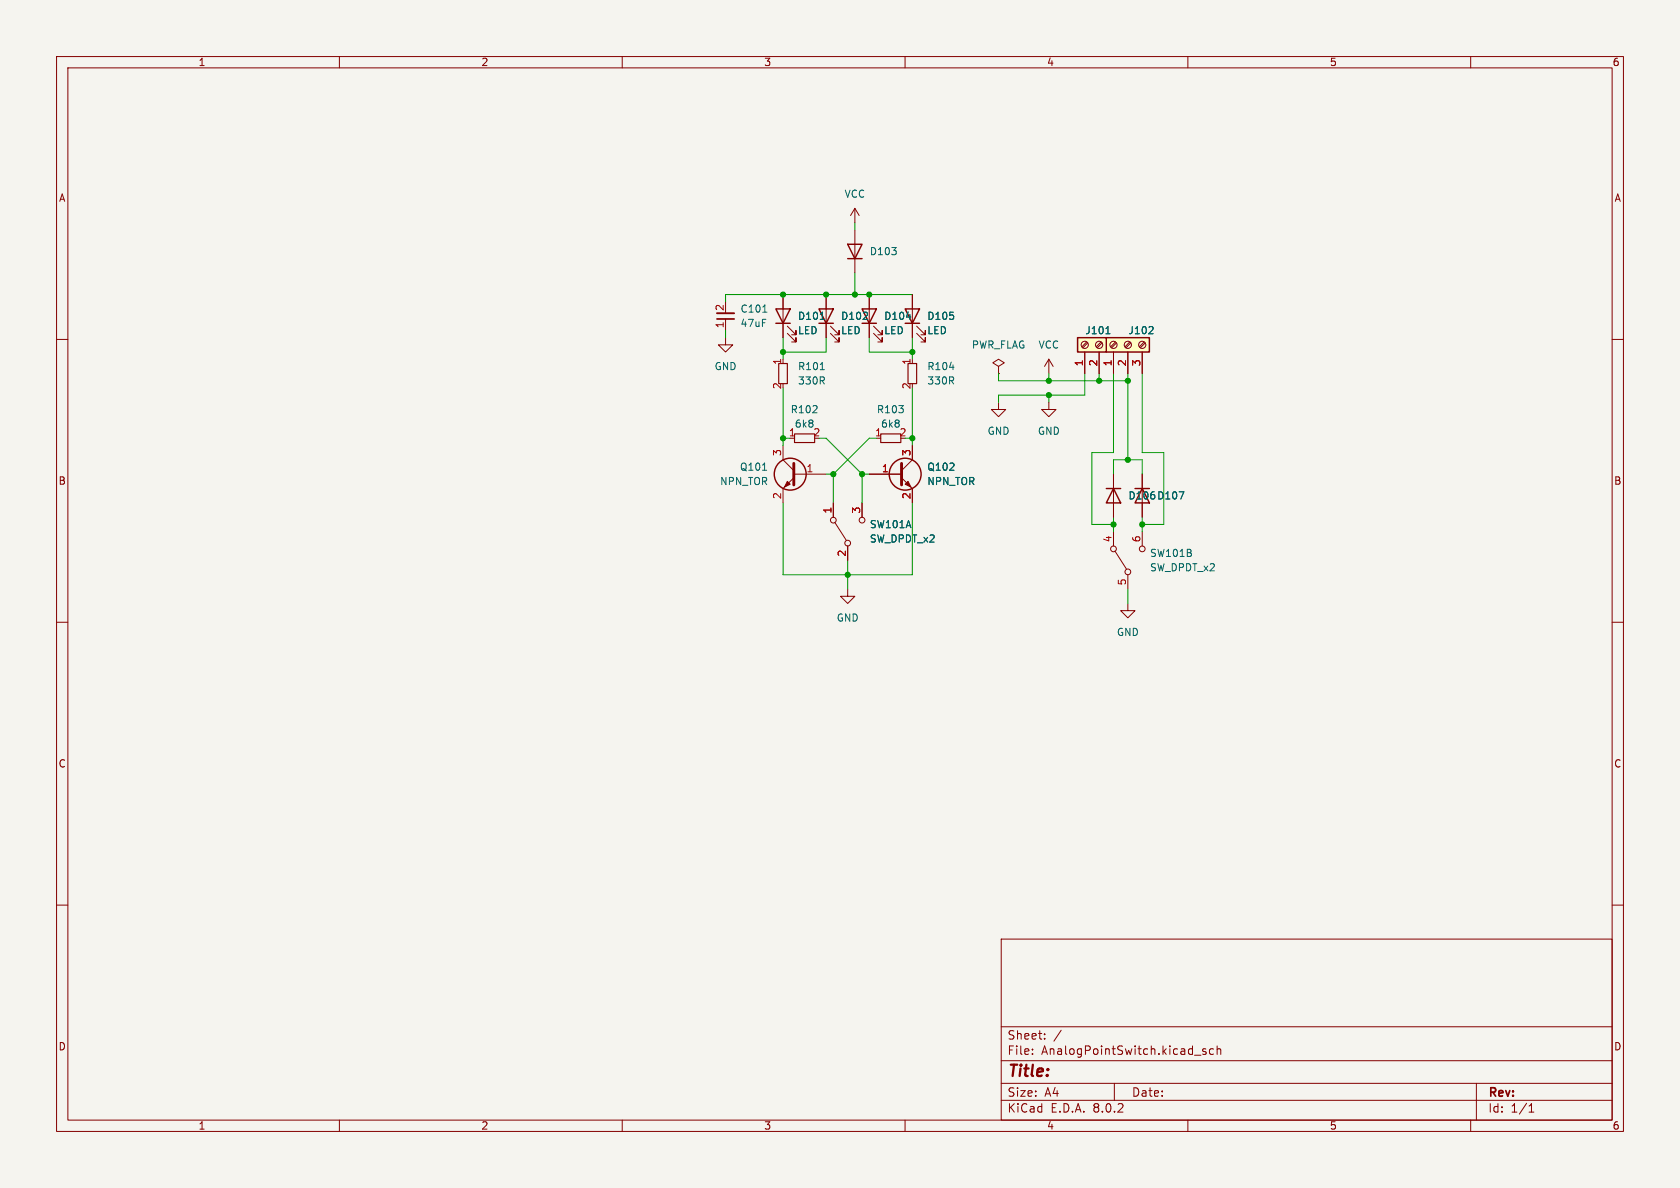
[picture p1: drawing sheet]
(kicad_sch
 (version 20231120)
 (generator "eeschema")
 (generator_version "8.0")
 (paper "A4")
 (lib_symbols
  (symbol "Connector:Screw_Terminal_01x02"
   (pin_names
    (offset 1.016) hide) (exclude_from_sim no) (in_bom yes) (on_board yes)
   (property "Reference" "J" (at 0 2.54 0) (effects (font (size 1.27 1.27))))
   (property "Value" "Screw_Terminal_01x02" (at 0 -5.08 0) (effects (font (size 1.27 1.27))))
   (property "Footprint" "" (at 0 0 0) (effects (font (size 1.27 1.27)) (hide yes)))
   (property "Datasheet" "~" (at 0 0 0) (effects (font (size 1.27 1.27)) (hide yes)))
   (property "Description" "Generic screw terminal, single row, 01x02, script generated (kicad-library-utils/schlib/autogen/connector/)" (at 0 0 0) (effects (font (size 1.27 1.27)) (hide yes)))
   (symbol "Screw_Terminal_01x02_1_1"
    (rectangle (start -1.27 1.27) (end 1.27 -3.81) (stroke (width 0.254) (type default)) (fill (type background)))
    (circle (center 0 -2.54) (radius 0.635) (stroke (width 0.1524) (type default)) (fill (type none)))
    (polyline (pts (xy -0.5334 -2.2098) (xy 0.3302 -3.048)) (stroke (width 0.1524) (type default)) (fill (type none)))
    (polyline (pts (xy -0.5334 0.3302) (xy 0.3302 -0.508)) (stroke (width 0.1524) (type default)) (fill (type none)))
    (polyline (pts (xy -0.3556 -2.032) (xy 0.508 -2.8702)) (stroke (width 0.1524) (type default)) (fill (type none)))
    (polyline (pts (xy -0.3556 0.508) (xy 0.508 -0.3302)) (stroke (width 0.1524) (type default)) (fill (type none)))
    (circle (center 0 0) (radius 0.635) (stroke (width 0.1524) (type default)) (fill (type none)))
    (pin passive line (at -5.08 0 0) (length 3.81) (name "Pin_1" (effects (font (size 1.27 1.27)))) (number "1" (effects (font (size 1.27 1.27)))))
    (pin passive line (at -5.08 -2.54 0) (length 3.81) (name "Pin_2" (effects (font (size 1.27 1.27)))) (number "2" (effects (font (size 1.27 1.27)))))))
  (symbol "Connector:Screw_Terminal_01x03"
   (pin_names
    (offset 1.016) hide) (exclude_from_sim no) (in_bom yes) (on_board yes)
   (property "Reference" "J" (at 0 5.08 0) (effects (font (size 1.27 1.27))))
   (property "Value" "Screw_Terminal_01x03" (at 0 -5.08 0) (effects (font (size 1.27 1.27))))
   (property "Footprint" "" (at 0 0 0) (effects (font (size 1.27 1.27)) (hide yes)))
   (property "Datasheet" "~" (at 0 0 0) (effects (font (size 1.27 1.27)) (hide yes)))
   (property "Description" "Generic screw terminal, single row, 01x03, script generated (kicad-library-utils/schlib/autogen/connector/)" (at 0 0 0) (effects (font (size 1.27 1.27)) (hide yes)))
   (symbol "Screw_Terminal_01x03_1_1"
    (rectangle (start -1.27 3.81) (end 1.27 -3.81) (stroke (width 0.254) (type default)) (fill (type background)))
    (circle (center 0 -2.54) (radius 0.635) (stroke (width 0.1524) (type default)) (fill (type none)))
    (polyline (pts (xy -0.5334 -2.2098) (xy 0.3302 -3.048)) (stroke (width 0.1524) (type default)) (fill (type none)))
    (polyline (pts (xy -0.5334 0.3302) (xy 0.3302 -0.508)) (stroke (width 0.1524) (type default)) (fill (type none)))
    (polyline (pts (xy -0.5334 2.8702) (xy 0.3302 2.032)) (stroke (width 0.1524) (type default)) (fill (type none)))
    (polyline (pts (xy -0.3556 -2.032) (xy 0.508 -2.8702)) (stroke (width 0.1524) (type default)) (fill (type none)))
    (polyline (pts (xy -0.3556 0.508) (xy 0.508 -0.3302)) (stroke (width 0.1524) (type default)) (fill (type none)))
    (polyline (pts (xy -0.3556 3.048) (xy 0.508 2.2098)) (stroke (width 0.1524) (type default)) (fill (type none)))
    (circle (center 0 0) (radius 0.635) (stroke (width 0.1524) (type default)) (fill (type none)))
    (circle (center 0 2.54) (radius 0.635) (stroke (width 0.1524) (type default)) (fill (type none)))
    (pin passive line (at -5.08 2.54 0) (length 3.81) (name "Pin_1" (effects (font (size 1.27 1.27)))) (number "1" (effects (font (size 1.27 1.27)))))
    (pin passive line (at -5.08 0 0) (length 3.81) (name "Pin_2" (effects (font (size 1.27 1.27)))) (number "2" (effects (font (size 1.27 1.27)))))
    (pin passive line (at -5.08 -2.54 0) (length 3.81) (name "Pin_3" (effects (font (size 1.27 1.27)))) (number "3" (effects (font (size 1.27 1.27)))))))
  (symbol "Device:LED"
   (pin_numbers hide)
   (pin_names
    (offset 1.016) hide) (exclude_from_sim no) (in_bom yes) (on_board yes)
   (property "Reference" "D" (at 0 2.54 0) (effects (font (size 1.27 1.27))))
   (property "Value" "LED" (at 0 -2.54 0) (effects (font (size 1.27 1.27))))
   (property "Footprint" "" (at 0 0 0) (effects (font (size 1.27 1.27)) (hide yes)))
   (property "Datasheet" "~" (at 0 0 0) (effects (font (size 1.27 1.27)) (hide yes)))
   (property "Description" "Light emitting diode" (at 0 0 0) (effects (font (size 1.27 1.27)) (hide yes)))
   (symbol "LED_0_1"
    (polyline (pts (xy -1.27 -1.27) (xy -1.27 1.27)) (stroke (width 0.254) (type default)) (fill (type none)))
    (polyline (pts (xy -1.27 0) (xy 1.27 0)) (stroke (width 0) (type default)) (fill (type none)))
    (polyline (pts (xy 1.27 -1.27) (xy 1.27 1.27) (xy -1.27 0) (xy 1.27 -1.27)) (stroke (width 0.254) (type default)) (fill (type none)))
    (polyline (pts (xy -3.048 -0.762) (xy -4.572 -2.286) (xy -3.81 -2.286) (xy -4.572 -2.286) (xy -4.572 -1.524)) (stroke (width 0) (type default)) (fill (type none)))
    (polyline (pts (xy -1.778 -0.762) (xy -3.302 -2.286) (xy -2.54 -2.286) (xy -3.302 -2.286) (xy -3.302 -1.524)) (stroke (width 0) (type default)) (fill (type none))))
   (symbol "LED_1_1"
    (pin passive line (at -3.81 0 0) (length 2.54) (name "K" (effects (font (size 1.27 1.27)))) (number "1" (effects (font (size 1.27 1.27)))))
    (pin passive line (at 3.81 0 180) (length 2.54) (name "A" (effects (font (size 1.27 1.27)))) (number "2" (effects (font (size 1.27 1.27)))))))
  (symbol "Switch:SW_DPDT_x2"
   (pin_names
    (offset 0) hide) (exclude_from_sim no) (in_bom yes) (on_board yes)
   (property "Reference" "SW" (at 0 4.318 0) (effects (font (size 1.27 1.27))))
   (property "Value" "SW_DPDT_x2" (at 0 -5.08 0) (effects (font (size 1.27 1.27))))
   (property "Footprint" "" (at 0 0 0) (effects (font (size 1.27 1.27)) (hide yes)))
   (property "Datasheet" "~" (at 0 0 0) (effects (font (size 1.27 1.27)) (hide yes)))
   (property "Description" "Switch, dual pole double throw, separate symbols" (at 0 0 0) (effects (font (size 1.27 1.27)) (hide yes)))
   (symbol "SW_DPDT_x2_0_0"
    (circle (center -2.032 0) (radius 0.508) (stroke (width 0) (type default)) (fill (type none)))
    (circle (center 2.032 -2.54) (radius 0.508) (stroke (width 0) (type default)) (fill (type none))))
   (symbol "SW_DPDT_x2_0_1"
    (polyline (pts (xy -1.524 0.254) (xy 1.651 2.286)) (stroke (width 0) (type default)) (fill (type none)))
    (circle (center 2.032 2.54) (radius 0.508) (stroke (width 0) (type default)) (fill (type none))))
   (symbol "SW_DPDT_x2_1_1"
    (pin passive line (at 5.08 2.54 180) (length 2.54) (name "A" (effects (font (size 1.27 1.27)))) (number "1" (effects (font (size 1.27 1.27)))))
    (pin passive line (at -5.08 0 0) (length 2.54) (name "B" (effects (font (size 1.27 1.27)))) (number "2" (effects (font (size 1.27 1.27)))))
    (pin passive line (at 5.08 -2.54 180) (length 2.54) (name "C" (effects (font (size 1.27 1.27)))) (number "3" (effects (font (size 1.27 1.27))))))
   (symbol "SW_DPDT_x2_2_1"
    (pin passive line (at 5.08 2.54 180) (length 2.54) (name "A" (effects (font (size 1.27 1.27)))) (number "4" (effects (font (size 1.27 1.27)))))
    (pin passive line (at -5.08 0 0) (length 2.54) (name "B" (effects (font (size 1.27 1.27)))) (number "5" (effects (font (size 1.27 1.27)))))
    (pin passive line (at 5.08 -2.54 180) (length 2.54) (name "C" (effects (font (size 1.27 1.27)))) (number "6" (effects (font (size 1.27 1.27)))))))
  (symbol "capacitor_miscellaneous:C_1206_47uF" (exclude_from_sim no) (in_bom yes) (on_board yes)
   (property "Reference" "C" (at 1.27 2.54 0) (effects (font (size 1.27 1.27))))
   (property "Value" "47uF" (at 3.81 -2.54 0) (effects (font (size 1.27 1.27))))
   (property "Footprint" "Capacitor_SMD:C_1206_3216Metric" (at 0 0 0) (effects (font (size 1.27 1.27)) (hide yes)))
   (property "Datasheet" "" (at 0 0 0) (effects (font (size 1.27 1.27)) (hide yes)))
   (property "Description" "" (at 0 0 0) (effects (font (size 1.27 1.27)) (hide yes)))
   (property "JLCPCB Part#" "C96123" (at 0 0 0) (effects (font (size 1.27 1.27)) (hide yes)))
   (symbol "C_1206_47uF_0_1"
    (polyline (pts (xy -1.524 -0.508) (xy 1.524 -0.508)) (stroke (width 0.3302) (type default)) (fill (type none)))
    (polyline (pts (xy -1.524 0.508) (xy 1.524 0.508)) (stroke (width 0.3048) (type default)) (fill (type none))))
   (symbol "C_1206_47uF_1_1"
    (pin passive line (at 0 2.54 270) (length 2.032) (name "~" (effects (font (size 1.27 1.27)))) (number "1" (effects (font (size 1.27 1.27)))))
    (pin passive line (at 0 -2.54 90) (length 2.032) (name "~" (effects (font (size 1.27 1.27)))) (number "2" (effects (font (size 1.27 1.27)))))))
  (symbol "custom_kicad_lib_sk:1N4148WS"
   (pin_numbers hide)
   (pin_names hide) (exclude_from_sim no) (in_bom yes) (on_board yes)
   (property "Reference" "D" (at 0 2.54 0) (effects (font (size 1.27 1.27))))
   (property "Value" "1N4148WS" (at 0 -2.54 0) (effects (font (size 1.27 1.27))))
   (property "Footprint" "Diode_SMD:D_SOD-323" (at 0 -4.445 0) (effects (font (size 1.27 1.27)) (hide yes)))
   (property "Datasheet" "https://www.vishay.com/docs/85751/1n4148ws.pdf" (at 0 0 0) (effects (font (size 1.27 1.27)) (hide yes)))
   (property "Description" "75V 0.15A Fast switching Diode, SOD-323" (at 0 0 0) (effects (font (size 1.27 1.27)) (hide yes)))
   (property "Sim.Device" "D" (at 0 0 0) (effects (font (size 1.27 1.27)) (hide yes)))
   (property "Sim.Pins" "1=K 2=A" (at 0 0 0) (effects (font (size 1.27 1.27)) (hide yes)))
   (property "JLCPCB Part#" "C2128" (at 0 0 0) (effects (font (size 1.27 1.27)) (hide yes)))
   (symbol "1N4148WS_0_1"
    (polyline (pts (xy -1.27 1.27) (xy -1.27 -1.27)) (stroke (width 0.254) (type default)) (fill (type none)))
    (polyline (pts (xy 1.27 0) (xy -1.27 0)) (stroke (width 0) (type default)) (fill (type none)))
    (polyline (pts (xy 1.27 1.27) (xy 1.27 -1.27) (xy -1.27 0) (xy 1.27 1.27)) (stroke (width 0.254) (type default)) (fill (type none))))
   (symbol "1N4148WS_1_1"
    (pin passive line (at -3.81 0 0) (length 2.54) (name "K" (effects (font (size 1.27 1.27)))) (number "1" (effects (font (size 1.27 1.27)))))
    (pin passive line (at 3.81 0 180) (length 2.54) (name "A" (effects (font (size 1.27 1.27)))) (number "2" (effects (font (size 1.27 1.27)))))))
  (symbol "custom_kicad_lib_sk:NPN_TOR"
   (pin_names
    (offset 0) hide) (exclude_from_sim no) (in_bom yes) (on_board yes)
   (property "Reference" "Q" (at 5.08 1.905 0) (effects (font (size 1.27 1.27)) (justify left)))
   (property "Value" "NPN_TOR" (at 5.08 0 0) (effects (font (size 1.27 1.27)) (justify left)))
   (property "Footprint" "Package_TO_SOT_SMD:SOT-23" (at 5.08 -1.905 0) (effects (font (size 1.27 1.27)
    (italic yes)) (justify left) (hide yes)))
   (property "Datasheet" "" (at 0 0 0) (effects (font (size 1.27 1.27)) (justify left) (hide yes)))
   (property "Description" "0.6A Ic, 160V Vce, NPN Transistor, SOT-23" (at 0 0 0) (effects (font (size 1.27 1.27)) (hide yes)))
   (property "JLCPCB Part#" "C2145" (at 0 0 0) (effects (font (size 1.27 1.27)) (hide yes)))
   (symbol "NPN_TOR_0_1"
    (polyline (pts (xy 0.635 0.635) (xy 2.54 2.54)) (stroke (width 0) (type default)) (fill (type none)))
    (polyline (pts (xy 0.635 -0.635) (xy 2.54 -2.54) (xy 2.54 -2.54)) (stroke (width 0) (type default)) (fill (type none)))
    (polyline (pts (xy 0.635 1.905) (xy 0.635 -1.905) (xy 0.635 -1.905)) (stroke (width 0.508) (type default)) (fill (type none)))
    (polyline (pts (xy 1.27 -1.778) (xy 1.778 -1.27) (xy 2.286 -2.286) (xy 1.27 -1.778) (xy 1.27 -1.778)) (stroke (width 0) (type default)) (fill (type outline)))
    (circle (center 1.27 0) (radius 2.8194) (stroke (width 0.254) (type default)) (fill (type none))))
   (symbol "NPN_TOR_1_1"
    (pin input line (at -5.08 0 0) (length 5.715) (name "B" (effects (font (size 1.27 1.27)))) (number "1" (effects (font (size 1.27 1.27)))))
    (pin passive line (at 2.54 -5.08 90) (length 2.54) (name "E" (effects (font (size 1.27 1.27)))) (number "2" (effects (font (size 1.27 1.27)))))
    (pin passive line (at 2.54 5.08 270) (length 2.54) (name "C" (effects (font (size 1.27 1.27)))) (number "3" (effects (font (size 1.27 1.27)))))))
  (symbol "power:GND"
   (power)
   (pin_names
    (offset 0)) (exclude_from_sim no) (in_bom yes) (on_board yes)
   (property "Reference" "#PWR" (at 0 -6.35 0) (effects (font (size 1.27 1.27)) (hide yes)))
   (property "Value" "GND" (at 0 -3.81 0) (effects (font (size 1.27 1.27))))
   (property "Footprint" "" (at 0 0 0) (effects (font (size 1.27 1.27)) (hide yes)))
   (property "Datasheet" "" (at 0 0 0) (effects (font (size 1.27 1.27)) (hide yes)))
   (property "Description" "Power symbol creates a global label with name \"GND\" , ground" (at 0 0 0) (effects (font (size 1.27 1.27)) (hide yes)))
   (symbol "GND_0_1"
    (polyline (pts (xy 0 0) (xy 0 -1.27) (xy 1.27 -1.27) (xy 0 -2.54) (xy -1.27 -1.27) (xy 0 -1.27)) (stroke (width 0) (type default)) (fill (type none))))
   (symbol "GND_1_1"
    (pin power_in line (at 0 0 270) (length 0) hide (name "GND" (effects (font (size 1.27 1.27)))) (number "1" (effects (font (size 1.27 1.27)))))))
  (symbol "power:PWR_FLAG"
   (power)
   (pin_numbers hide)
   (pin_names
    (offset 0) hide) (exclude_from_sim no) (in_bom yes) (on_board yes)
   (property "Reference" "#FLG" (at 0 1.905 0) (effects (font (size 1.27 1.27)) (hide yes)))
   (property "Value" "PWR_FLAG" (at 0 3.81 0) (effects (font (size 1.27 1.27))))
   (property "Footprint" "" (at 0 0 0) (effects (font (size 1.27 1.27)) (hide yes)))
   (property "Datasheet" "~" (at 0 0 0) (effects (font (size 1.27 1.27)) (hide yes)))
   (property "Description" "Special symbol for telling ERC where power comes from" (at 0 0 0) (effects (font (size 1.27 1.27)) (hide yes)))
   (symbol "PWR_FLAG_0_0"
    (pin power_out line (at 0 0 90) (length 0) (name "pwr" (effects (font (size 1.27 1.27)))) (number "1" (effects (font (size 1.27 1.27))))))
   (symbol "PWR_FLAG_0_1"
    (polyline (pts (xy 0 0) (xy 0 1.27) (xy -1.016 1.905) (xy 0 2.54) (xy 1.016 1.905) (xy 0 1.27)) (stroke (width 0) (type default)) (fill (type none)))))
  (symbol "power:VCC"
   (power)
   (pin_names
    (offset 0)) (exclude_from_sim no) (in_bom yes) (on_board yes)
   (property "Reference" "#PWR" (at 0 -3.81 0) (effects (font (size 1.27 1.27)) (hide yes)))
   (property "Value" "VCC" (at 0 3.81 0) (effects (font (size 1.27 1.27))))
   (property "Footprint" "" (at 0 0 0) (effects (font (size 1.27 1.27)) (hide yes)))
   (property "Datasheet" "" (at 0 0 0) (effects (font (size 1.27 1.27)) (hide yes)))
   (property "Description" "Power symbol creates a global label with name \"VCC\"" (at 0 0 0) (effects (font (size 1.27 1.27)) (hide yes)))
   (symbol "VCC_0_1"
    (polyline (pts (xy -0.762 1.27) (xy 0 2.54)) (stroke (width 0) (type default)) (fill (type none)))
    (polyline (pts (xy 0 0) (xy 0 2.54)) (stroke (width 0) (type default)) (fill (type none)))
    (polyline (pts (xy 0 2.54) (xy 0.762 1.27)) (stroke (width 0) (type default)) (fill (type none))))
   (symbol "VCC_1_1"
    (pin power_in line (at 0 0 90) (length 0) hide (name "VCC" (effects (font (size 1.27 1.27)))) (number "1" (effects (font (size 1.27 1.27)))))))
  (symbol "resistors_0603:R_330R_0603" (exclude_from_sim no) (in_bom yes) (on_board yes)
   (property "Reference" "R" (at 1.27 2.54 0) (effects (font (size 1.27 1.27))))
   (property "Value" "330R" (at 2.54 -2.54 0) (effects (font (size 1.27 1.27))))
   (property "Footprint" "custom_kicad_lib_sk:R_0603_smalltext" (at 2.54 2.54 0) (effects (font (size 1.27 1.27)) (hide yes)))
   (property "Datasheet" "" (at -2.54 0 0) (effects (font (size 1.27 1.27)) (hide yes)))
   (property "Description" "" (at 0 0 0) (effects (font (size 1.27 1.27)) (hide yes)))
   (property "JLCPCB Part#" "C23138" (at 0 0 0) (effects (font (size 1.27 1.27)) (hide yes)))
   (symbol "R_330R_0603_0_1"
    (rectangle (start -0.762 1.778) (end 0.762 -1.778) (stroke (width 0.2032) (type default)) (fill (type none))))
   (symbol "R_330R_0603_1_1"
    (pin passive line (at 0 2.54 270) (length 0.762) (name "~" (effects (font (size 1.27 1.27)))) (number "1" (effects (font (size 1.27 1.27)))))
    (pin passive line (at 0 -2.54 90) (length 0.762) (name "~" (effects (font (size 1.27 1.27)))) (number "2" (effects (font (size 1.27 1.27)))))))
  (symbol "resistors_0603:R_6k8_0603" (exclude_from_sim no) (in_bom yes) (on_board yes)
   (property "Reference" "R" (at 1.27 2.54 0) (effects (font (size 1.27 1.27))))
   (property "Value" "6k8" (at 2.54 -2.54 0) (effects (font (size 1.27 1.27))))
   (property "Footprint" "custom_kicad_lib_sk:R_0603_smalltext" (at 2.54 2.54 0) (effects (font (size 1.27 1.27)) (hide yes)))
   (property "Datasheet" "" (at -2.54 0 0) (effects (font (size 1.27 1.27)) (hide yes)))
   (property "Description" "" (at 0 0 0) (effects (font (size 1.27 1.27)) (hide yes)))
   (property "JLCPCB Part#" "C23212" (at 0 0 0) (effects (font (size 1.27 1.27)) (hide yes)))
   (symbol "R_6k8_0603_0_1"
    (rectangle (start -0.762 1.778) (end 0.762 -1.778) (stroke (width 0.2032) (type default)) (fill (type none))))
   (symbol "R_6k8_0603_1_1"
    (pin passive line (at 0 2.54 270) (length 0.762) (name "~" (effects (font (size 1.27 1.27)))) (number "1" (effects (font (size 1.27 1.27)))))
    (pin passive line (at 0 -2.54 90) (length 0.762) (name "~" (effects (font (size 1.27 1.27)))) (number "2" (effects (font (size 1.27 1.27))))))))
 (junction
  (at 161.29 77.47)
  (diameter 0)
  (color 0 0 0 0))
 (junction
  (at 153.67 52.07)
  (diameter 0)
  (color 0 0 0 0))
 (junction
  (at 152.4 83.82)
  (diameter 0)
  (color 0 0 0 0))
 (junction
  (at 138.43 62.23)
  (diameter 0)
  (color 0 0 0 0))
 (junction
  (at 196.85 92.71)
  (diameter 0)
  (color 0 0 0 0))
 (junction
  (at 138.43 52.07)
  (diameter 0)
  (color 0 0 0 0))
 (junction
  (at 201.93 92.71)
  (diameter 0)
  (color 0 0 0 0))
 (junction
  (at 199.39 81.28)
  (diameter 0)
  (color 0 0 0 0))
 (junction
  (at 151.13 52.07)
  (diameter 0)
  (color 0 0 0 0))
 (junction
  (at 185.42 67.31)
  (diameter 0)
  (color 0 0 0 0))
 (junction
  (at 185.42 69.85)
  (diameter 0)
  (color 0 0 0 0))
 (junction
  (at 161.29 62.23)
  (diameter 0)
  (color 0 0 0 0))
 (junction
  (at 146.05 52.07)
  (diameter 0)
  (color 0 0 0 0))
 (junction
  (at 138.43 77.47)
  (diameter 0)
  (color 0 0 0 0))
 (junction
  (at 149.86 101.6)
  (diameter 0)
  (color 0 0 0 0))
 (junction
  (at 199.39 67.31)
  (diameter 0)
  (color 0 0 0 0))
 (junction
  (at 194.31 67.31)
  (diameter 0)
  (color 0 0 0 0))
 (junction
  (at 147.32 83.82)
  (diameter 0)
  (color 0 0 0 0))
 (wire
  (pts (xy 193.04 80.01) (xy 193.04 92.71))
  (stroke (width 0) (type default)))
 (wire
  (pts (xy 205.74 80.01) (xy 201.93 80.01))
  (stroke (width 0) (type default)))
 (wire
  (pts (xy 161.29 62.23) (xy 153.67 62.23))
  (stroke (width 0) (type default)))
 (wire
  (pts (xy 185.42 67.31) (xy 194.31 67.31))
  (stroke (width 0) (type default)))
 (wire
  (pts (xy 196.85 91.44) (xy 196.85 92.71))
  (stroke (width 0) (type default)))
 (wire
  (pts (xy 193.04 92.71) (xy 196.85 92.71))
  (stroke (width 0) (type default)))
 (wire
  (pts (xy 153.67 83.82) (xy 152.4 83.82))
  (stroke (width 0) (type default)))
 (wire
  (pts (xy 153.67 62.23) (xy 153.67 59.69))
  (stroke (width 0) (type default)))
 (wire
  (pts (xy 196.85 81.28) (xy 199.39 81.28))
  (stroke (width 0) (type default)))
 (wire
  (pts (xy 147.32 83.82) (xy 147.32 88.9))
  (stroke (width 0) (type default)))
 (wire
  (pts (xy 149.86 101.6) (xy 138.43 101.6))
  (stroke (width 0) (type default)))
 (wire
  (pts (xy 201.93 91.44) (xy 201.93 92.71))
  (stroke (width 0) (type default)))
 (wire
  (pts (xy 185.42 69.85) (xy 191.77 69.85))
  (stroke (width 0) (type default)))
 (wire
  (pts (xy 161.29 88.9) (xy 161.29 101.6))
  (stroke (width 0) (type default)))
 (wire
  (pts (xy 201.93 81.28) (xy 201.93 83.82))
  (stroke (width 0) (type default)))
 (wire
  (pts (xy 152.4 88.9) (xy 152.4 83.82))
  (stroke (width 0) (type default)))
 (wire
  (pts (xy 153.67 52.07) (xy 161.29 52.07))
  (stroke (width 0) (type default)))
 (wire
  (pts (xy 138.43 62.23) (xy 138.43 63.5))
  (stroke (width 0) (type default)))
 (wire
  (pts (xy 196.85 80.01) (xy 193.04 80.01))
  (stroke (width 0) (type default)))
 (wire
  (pts (xy 194.31 66.04) (xy 194.31 67.31))
  (stroke (width 0) (type default)))
 (wire
  (pts (xy 201.93 80.01) (xy 201.93 66.04))
  (stroke (width 0) (type default)))
 (wire
  (pts (xy 146.05 62.23) (xy 146.05 59.69))
  (stroke (width 0) (type default)))
 (wire
  (pts (xy 191.77 66.04) (xy 191.77 69.85))
  (stroke (width 0) (type default)))
 (wire
  (pts (xy 176.53 67.31) (xy 185.42 67.31))
  (stroke (width 0) (type default)))
 (wire
  (pts (xy 176.53 69.85) (xy 185.42 69.85))
  (stroke (width 0) (type default)))
 (wire
  (pts (xy 151.13 52.07) (xy 153.67 52.07))
  (stroke (width 0) (type default)))
 (wire
  (pts (xy 139.7 77.47) (xy 138.43 77.47))
  (stroke (width 0) (type default)))
 (wire
  (pts (xy 201.93 92.71) (xy 201.93 93.98))
  (stroke (width 0) (type default)))
 (wire
  (pts (xy 144.78 77.47) (xy 146.05 77.47))
  (stroke (width 0) (type default)))
 (wire
  (pts (xy 128.27 52.07) (xy 128.27 53.34))
  (stroke (width 0) (type default)))
 (wire
  (pts (xy 205.74 92.71) (xy 205.74 80.01))
  (stroke (width 0) (type default)))
 (wire
  (pts (xy 194.31 67.31) (xy 199.39 67.31))
  (stroke (width 0) (type default)))
 (wire
  (pts (xy 128.27 58.42) (xy 128.27 59.69))
  (stroke (width 0) (type default)))
 (wire
  (pts (xy 161.29 77.47) (xy 161.29 78.74))
  (stroke (width 0) (type default)))
 (wire
  (pts (xy 176.53 69.85) (xy 176.53 71.12))
  (stroke (width 0) (type default)))
 (wire
  (pts (xy 161.29 101.6) (xy 149.86 101.6))
  (stroke (width 0) (type default)))
 (wire
  (pts (xy 199.39 81.28) (xy 201.93 81.28))
  (stroke (width 0) (type default)))
 (wire
  (pts (xy 161.29 62.23) (xy 161.29 63.5))
  (stroke (width 0) (type default)))
 (wire
  (pts (xy 161.29 59.69) (xy 161.29 62.23))
  (stroke (width 0) (type default)))
 (wire
  (pts (xy 146.05 52.07) (xy 151.13 52.07))
  (stroke (width 0) (type default)))
 (wire
  (pts (xy 196.85 83.82) (xy 196.85 81.28))
  (stroke (width 0) (type default)))
 (wire
  (pts (xy 176.53 67.31) (xy 176.53 66.04))
  (stroke (width 0) (type default)))
 (wire
  (pts (xy 147.32 83.82) (xy 146.05 83.82))
  (stroke (width 0) (type default)))
 (wire
  (pts (xy 151.13 39.37) (xy 151.13 40.64))
  (stroke (width 0) (type default)))
 (wire
  (pts (xy 199.39 104.14) (xy 199.39 106.68))
  (stroke (width 0) (type default)))
 (wire
  (pts (xy 199.39 67.31) (xy 199.39 81.28))
  (stroke (width 0) (type default)))
 (wire
  (pts (xy 128.27 52.07) (xy 138.43 52.07))
  (stroke (width 0) (type default)))
 (wire
  (pts (xy 146.05 77.47) (xy 152.4 83.82))
  (stroke (width 0) (type default)))
 (wire
  (pts (xy 153.67 77.47) (xy 147.32 83.82))
  (stroke (width 0) (type default)))
 (wire
  (pts (xy 151.13 48.26) (xy 151.13 52.07))
  (stroke (width 0) (type default)))
 (wire
  (pts (xy 138.43 68.58) (xy 138.43 77.47))
  (stroke (width 0) (type default)))
 (wire
  (pts (xy 138.43 62.23) (xy 146.05 62.23))
  (stroke (width 0) (type default)))
 (wire
  (pts (xy 138.43 77.47) (xy 138.43 78.74))
  (stroke (width 0) (type default)))
 (wire
  (pts (xy 160.02 77.47) (xy 161.29 77.47))
  (stroke (width 0) (type default)))
 (wire
  (pts (xy 185.42 71.12) (xy 185.42 69.85))
  (stroke (width 0) (type default)))
 (wire
  (pts (xy 161.29 68.58) (xy 161.29 77.47))
  (stroke (width 0) (type default)))
 (wire
  (pts (xy 201.93 92.71) (xy 205.74 92.71))
  (stroke (width 0) (type default)))
 (wire
  (pts (xy 138.43 101.6) (xy 138.43 88.9))
  (stroke (width 0) (type default)))
 (wire
  (pts (xy 138.43 59.69) (xy 138.43 62.23))
  (stroke (width 0) (type default)))
 (wire
  (pts (xy 196.85 92.71) (xy 196.85 93.98))
  (stroke (width 0) (type default)))
 (wire
  (pts (xy 149.86 101.6) (xy 149.86 104.14))
  (stroke (width 0) (type default)))
 (wire
  (pts (xy 199.39 66.04) (xy 199.39 67.31))
  (stroke (width 0) (type default)))
 (wire
  (pts (xy 149.86 101.6) (xy 149.86 99.06))
  (stroke (width 0) (type default)))
 (wire
  (pts (xy 196.85 66.04) (xy 196.85 80.01))
  (stroke (width 0) (type default)))
 (wire
  (pts (xy 138.43 52.07) (xy 146.05 52.07))
  (stroke (width 0) (type default)))
 (wire
  (pts (xy 154.94 77.47) (xy 153.67 77.47))
  (stroke (width 0) (type default)))
 (wire
  (pts (xy 185.42 67.31) (xy 185.42 66.04))
  (stroke (width 0) (type default)))
 (symbol
  (lib_id "custom_kicad_lib_sk:1N4148WS")
  (at 151.13 44.45 90)
  (unit 1)
  (exclude_from_sim no)
  (in_bom yes)
  (on_board yes)
  (dnp no)
  (fields_autoplaced yes)
  (property "Reference" "D103" (at 153.67 44.45 90) (effects (font (size 1.27 1.27)) (justify right)))
  (property "Value" "1N4148WS" (at 148.59 43.18 90) (effects (font (size 1.27 1.27)) (justify left) (hide yes)))
  (property "Footprint" "Diode_SMD:D_SOD-323" (at 155.575 44.45 0) (effects (font (size 1.27 1.27)) (hide yes)))
  (property "Datasheet" "https://www.vishay.com/docs/85751/1n4148ws.pdf" (at 151.13 44.45 0) (effects (font (size 1.27 1.27)) (hide yes)))
  (property "Description" "" (at 151.13 44.45 0) (effects (font (size 1.27 1.27)) (hide yes)))
  (property "Sim.Device" "D" (at 151.13 44.45 0) (effects (font (size 1.27 1.27)) (hide yes)))
  (property "Sim.Pins" "1=K 2=A" (at 151.13 44.45 0) (effects (font (size 1.27 1.27)) (hide yes)))
  (property "JLCPCB Part#" "C2128" (at 151.13 44.45 0) (effects (font (size 1.27 1.27)) (hide yes)))
  (pin "1")
  (pin "2"))
 (symbol
  (lib_id "custom_kicad_lib_sk:NPN_TOR")
  (at 140.97 83.82 0)
  (mirror y)
  (unit 1)
  (exclude_from_sim no)
  (in_bom yes)
  (on_board yes)
  (dnp no)
  (property "Reference" "Q101" (at 135.89 82.55 0) (effects (font (size 1.27 1.27)) (justify left)))
  (property "Value" "NPN_TOR" (at 135.89 85.09 0) (effects (font (size 1.27 1.27)) (justify left)))
  (property "Footprint" "Package_TO_SOT_SMD:SOT-23" (at 135.89 85.725 0) (effects (font (size 1.27 1.27)
    (italic yes)) (justify left) (hide yes)))
  (property "Datasheet" "" (at 140.97 83.82 0) (effects (font (size 1.27 1.27)) (justify left) (hide yes)))
  (property "Description" "" (at 140.97 83.82 0) (effects (font (size 1.27 1.27)) (hide yes)))
  (property "JLCPCB Part#" "C2145" (at 140.97 83.82 0) (effects (font (size 1.27 1.27)) (hide yes)))
  (pin "1")
  (pin "2")
  (pin "3"))
 (symbol
  (lib_id "resistors_0603:R_6k8_0603")
  (at 157.48 77.47 90)
  (unit 1)
  (exclude_from_sim no)
  (in_bom yes)
  (on_board yes)
  (dnp no)
  (fields_autoplaced yes)
  (property "Reference" "R103" (at 157.48 72.39 90) (effects (font (size 1.27 1.27))))
  (property "Value" "6k8" (at 157.48 74.93 90) (effects (font (size 1.27 1.27))))
  (property "Footprint" "custom_kicad_lib_sk:R_0603_smalltext" (at 154.94 74.93 0) (effects (font (size 1.27 1.27)) (hide yes)))
  (property "Datasheet" "" (at 157.48 80.01 0) (effects (font (size 1.27 1.27)) (hide yes)))
  (property "Description" "" (at 157.48 77.47 0) (effects (font (size 1.27 1.27)) (hide yes)))
  (property "JLCPCB Part#" "C23212" (at 157.48 77.47 0) (effects (font (size 1.27 1.27)) (hide yes)))
  (pin "1")
  (pin "2"))
 (symbol
  (lib_id "capacitor_miscellaneous:C_1206_47uF")
  (at 128.27 55.88 180)
  (unit 1)
  (exclude_from_sim no)
  (in_bom yes)
  (on_board yes)
  (dnp no)
  (fields_autoplaced yes)
  (property "Reference" "C101" (at 130.81 54.6036 0) (effects (font (size 1.27 1.27)) (justify right)))
  (property "Value" "47uF" (at 130.81 57.1436 0) (effects (font (size 1.27 1.27)) (justify right)))
  (property "Footprint" "Capacitor_SMD:C_1206_3216Metric" (at 128.27 55.88 0) (effects (font (size 1.27 1.27)) (hide yes)))
  (property "Datasheet" "" (at 128.27 55.88 0) (effects (font (size 1.27 1.27)) (hide yes)))
  (property "Description" "" (at 128.27 55.88 0) (effects (font (size 1.27 1.27)) (hide yes)))
  (property "JLCPCB Part#" "C96123" (at 128.27 55.88 0) (effects (font (size 1.27 1.27)) (hide yes)))
  (pin "1")
  (pin "2"))
 (symbol
  (lib_id "power:GND")
  (at 199.39 106.68 0)
  (unit 1)
  (exclude_from_sim no)
  (in_bom yes)
  (on_board yes)
  (dnp no)
  (fields_autoplaced yes)
  (property "Reference" "#PWR0106" (at 199.39 113.03 0) (effects (font (size 1.27 1.27)) (hide yes)))
  (property "Value" "GND" (at 199.39 111.76 0) (effects (font (size 1.27 1.27))))
  (property "Footprint" "" (at 199.39 106.68 0) (effects (font (size 1.27 1.27)) (hide yes)))
  (property "Datasheet" "" (at 199.39 106.68 0) (effects (font (size 1.27 1.27)) (hide yes)))
  (property "Description" "" (at 199.39 106.68 0) (effects (font (size 1.27 1.27)) (hide yes)))
  (pin "1"))
 (symbol
  (lib_id "power:PWR_FLAG")
  (at 176.53 66.04 0)
  (unit 1)
  (exclude_from_sim no)
  (in_bom yes)
  (on_board yes)
  (dnp no)
  (fields_autoplaced yes)
  (property "Reference" "#FLG0101" (at 176.53 64.135 0) (effects (font (size 1.27 1.27)) (hide yes)))
  (property "Value" "PWR_FLAG" (at 176.53 60.96 0) (effects (font (size 1.27 1.27))))
  (property "Footprint" "" (at 176.53 66.04 0) (effects (font (size 1.27 1.27)) (hide yes)))
  (property "Datasheet" "~" (at 176.53 66.04 0) (effects (font (size 1.27 1.27)) (hide yes)))
  (property "Description" "" (at 176.53 66.04 0) (effects (font (size 1.27 1.27)) (hide yes)))
  (pin "1"))
 (symbol
  (lib_id "Device:LED")
  (at 161.29 55.88 90)
  (unit 1)
  (exclude_from_sim no)
  (in_bom yes)
  (on_board yes)
  (dnp no)
  (property "Reference" "D105" (at 163.83 55.88 90) (effects (font (size 1.27 1.27)) (justify right)))
  (property "Value" "LED" (at 163.83 58.42 90) (effects (font (size 1.27 1.27)) (justify right)))
  (property "Footprint" "LED_THT:LED_D3.0mm" (at 161.29 55.88 0) (effects (font (size 1.27 1.27)) (hide yes)))
  (property "Datasheet" "~" (at 161.29 55.88 0) (effects (font (size 1.27 1.27)) (hide yes)))
  (property "Description" "" (at 161.29 55.88 0) (effects (font (size 1.27 1.27)) (hide yes)))
  (pin "1")
  (pin "2"))
 (symbol
  (lib_id "Switch:SW_DPDT_x2")
  (at 199.39 99.06 90)
  (unit 2)
  (exclude_from_sim no)
  (in_bom yes)
  (on_board yes)
  (dnp no)
  (fields_autoplaced yes)
  (property "Reference" "SW101" (at 203.2 97.79 90) (effects (font (size 1.27 1.27)) (justify right)))
  (property "Value" "SW_DPDT_x2" (at 203.2 100.33 90) (effects (font (size 1.27 1.27)) (justify right)))
  (property "Footprint" "custom_kicad_lib_sk:MTS_DPDT" (at 199.39 99.06 0) (effects (font (size 1.27 1.27)) (hide yes)))
  (property "Datasheet" "~" (at 199.39 99.06 0) (effects (font (size 1.27 1.27)) (hide yes)))
  (property "Description" "" (at 199.39 99.06 0) (effects (font (size 1.27 1.27)) (hide yes)))
  (pin "1")
  (pin "2")
  (pin "3")
  (pin "4")
  (pin "5")
  (pin "6"))
 (symbol
  (lib_id "custom_kicad_lib_sk:1N4148WS")
  (at 201.93 87.63 270)
  (unit 1)
  (exclude_from_sim no)
  (in_bom yes)
  (on_board yes)
  (dnp no)
  (fields_autoplaced yes)
  (property "Reference" "D107" (at 204.47 87.63 90) (effects (font (size 1.27 1.27)) (justify left)))
  (property "Value" "1N4148WS" (at 204.47 88.9 90) (effects (font (size 1.27 1.27)) (justify left) (hide yes)))
  (property "Footprint" "Diode_SMD:D_SOD-323" (at 197.485 87.63 0) (effects (font (size 1.27 1.27)) (hide yes)))
  (property "Datasheet" "https://www.vishay.com/docs/85751/1n4148ws.pdf" (at 201.93 87.63 0) (effects (font (size 1.27 1.27)) (hide yes)))
  (property "Description" "" (at 201.93 87.63 0) (effects (font (size 1.27 1.27)) (hide yes)))
  (property "Sim.Device" "D" (at 201.93 87.63 0) (effects (font (size 1.27 1.27)) (hide yes)))
  (property "Sim.Pins" "1=K 2=A" (at 201.93 87.63 0) (effects (font (size 1.27 1.27)) (hide yes)))
  (property "JLCPCB Part#" "C2128" (at 201.93 87.63 0) (effects (font (size 1.27 1.27)) (hide yes)))
  (pin "1")
  (pin "2"))
 (symbol
  (lib_id "Device:LED")
  (at 153.67 55.88 90)
  (unit 1)
  (exclude_from_sim no)
  (in_bom yes)
  (on_board yes)
  (dnp no)
  (property "Reference" "D104" (at 156.21 55.88 90) (effects (font (size 1.27 1.27)) (justify right)))
  (property "Value" "LED" (at 156.21 58.42 90) (effects (font (size 1.27 1.27)) (justify right)))
  (property "Footprint" "LED_THT:LED_D3.0mm" (at 153.67 55.88 0) (effects (font (size 1.27 1.27)) (hide yes)))
  (property "Datasheet" "~" (at 153.67 55.88 0) (effects (font (size 1.27 1.27)) (hide yes)))
  (property "Description" "" (at 153.67 55.88 0) (effects (font (size 1.27 1.27)) (hide yes)))
  (pin "1")
  (pin "2"))
 (symbol
  (lib_id "power:VCC")
  (at 185.42 66.04 0)
  (unit 1)
  (exclude_from_sim no)
  (in_bom yes)
  (on_board yes)
  (dnp no)
  (fields_autoplaced yes)
  (property "Reference" "#PWR0101" (at 185.42 69.85 0) (effects (font (size 1.27 1.27)) (hide yes)))
  (property "Value" "VCC" (at 185.42 60.96 0) (effects (font (size 1.27 1.27))))
  (property "Footprint" "" (at 185.42 66.04 0) (effects (font (size 1.27 1.27)) (hide yes)))
  (property "Datasheet" "" (at 185.42 66.04 0) (effects (font (size 1.27 1.27)) (hide yes)))
  (property "Description" "" (at 185.42 66.04 0) (effects (font (size 1.27 1.27)) (hide yes)))
  (pin "1"))
 (symbol
  (lib_id "resistors_0603:R_6k8_0603")
  (at 142.24 77.47 90)
  (unit 1)
  (exclude_from_sim no)
  (in_bom yes)
  (on_board yes)
  (dnp no)
  (fields_autoplaced yes)
  (property "Reference" "R102" (at 142.24 72.39 90) (effects (font (size 1.27 1.27))))
  (property "Value" "6k8" (at 142.24 74.93 90) (effects (font (size 1.27 1.27))))
  (property "Footprint" "custom_kicad_lib_sk:R_0603_smalltext" (at 139.7 74.93 0) (effects (font (size 1.27 1.27)) (hide yes)))
  (property "Datasheet" "" (at 142.24 80.01 0) (effects (font (size 1.27 1.27)) (hide yes)))
  (property "Description" "" (at 142.24 77.47 0) (effects (font (size 1.27 1.27)) (hide yes)))
  (property "JLCPCB Part#" "C23212" (at 142.24 77.47 0) (effects (font (size 1.27 1.27)) (hide yes)))
  (pin "1")
  (pin "2"))
 (symbol
  (lib_id "power:VCC")
  (at 151.13 39.37 0)
  (unit 1)
  (exclude_from_sim no)
  (in_bom yes)
  (on_board yes)
  (dnp no)
  (fields_autoplaced yes)
  (property "Reference" "#PWR0103" (at 151.13 43.18 0) (effects (font (size 1.27 1.27)) (hide yes)))
  (property "Value" "VCC" (at 151.13 34.29 0) (effects (font (size 1.27 1.27))))
  (property "Footprint" "" (at 151.13 39.37 0) (effects (font (size 1.27 1.27)) (hide yes)))
  (property "Datasheet" "" (at 151.13 39.37 0) (effects (font (size 1.27 1.27)) (hide yes)))
  (property "Description" "" (at 151.13 39.37 0) (effects (font (size 1.27 1.27)) (hide yes)))
  (pin "1"))
 (symbol
  (lib_id "custom_kicad_lib_sk:1N4148WS")
  (at 196.85 87.63 270)
  (unit 1)
  (exclude_from_sim no)
  (in_bom yes)
  (on_board yes)
  (dnp no)
  (fields_autoplaced yes)
  (property "Reference" "D106" (at 199.39 87.63 90) (effects (font (size 1.27 1.27)) (justify left)))
  (property "Value" "1N4148WS" (at 199.39 88.9 90) (effects (font (size 1.27 1.27)) (justify left) (hide yes)))
  (property "Footprint" "Diode_SMD:D_SOD-323" (at 192.405 87.63 0) (effects (font (size 1.27 1.27)) (hide yes)))
  (property "Datasheet" "https://www.vishay.com/docs/85751/1n4148ws.pdf" (at 196.85 87.63 0) (effects (font (size 1.27 1.27)) (hide yes)))
  (property "Description" "" (at 196.85 87.63 0) (effects (font (size 1.27 1.27)) (hide yes)))
  (property "Sim.Device" "D" (at 196.85 87.63 0) (effects (font (size 1.27 1.27)) (hide yes)))
  (property "Sim.Pins" "1=K 2=A" (at 196.85 87.63 0) (effects (font (size 1.27 1.27)) (hide yes)))
  (property "JLCPCB Part#" "C2128" (at 196.85 87.63 0) (effects (font (size 1.27 1.27)) (hide yes)))
  (pin "1")
  (pin "2"))
 (symbol
  (lib_id "Device:LED")
  (at 146.05 55.88 90)
  (unit 1)
  (exclude_from_sim no)
  (in_bom yes)
  (on_board yes)
  (dnp no)
  (property "Reference" "D102" (at 148.59 55.88 90) (effects (font (size 1.27 1.27)) (justify right)))
  (property "Value" "LED" (at 148.59 58.42 90) (effects (font (size 1.27 1.27)) (justify right)))
  (property "Footprint" "LED_THT:LED_D3.0mm" (at 146.05 55.88 0) (effects (font (size 1.27 1.27)) (hide yes)))
  (property "Datasheet" "~" (at 146.05 55.88 0) (effects (font (size 1.27 1.27)) (hide yes)))
  (property "Description" "" (at 146.05 55.88 0) (effects (font (size 1.27 1.27)) (hide yes)))
  (pin "1")
  (pin "2"))
 (symbol
  (lib_id "power:GND")
  (at 185.42 71.12 0)
  (unit 1)
  (exclude_from_sim no)
  (in_bom yes)
  (on_board yes)
  (dnp no)
  (property "Reference" "#PWR0102" (at 185.42 77.47 0) (effects (font (size 1.27 1.27)) (hide yes)))
  (property "Value" "GND" (at 185.42 76.2 0) (effects (font (size 1.27 1.27))))
  (property "Footprint" "" (at 185.42 71.12 0) (effects (font (size 1.27 1.27)) (hide yes)))
  (property "Datasheet" "" (at 185.42 71.12 0) (effects (font (size 1.27 1.27)) (hide yes)))
  (property "Description" "" (at 185.42 71.12 0) (effects (font (size 1.27 1.27)) (hide yes)))
  (pin "1"))
 (symbol
  (lib_id "power:GND")
  (at 149.86 104.14 0)
  (unit 1)
  (exclude_from_sim no)
  (in_bom yes)
  (on_board yes)
  (dnp no)
  (fields_autoplaced yes)
  (property "Reference" "#PWR0104" (at 149.86 110.49 0) (effects (font (size 1.27 1.27)) (hide yes)))
  (property "Value" "GND" (at 149.86 109.22 0) (effects (font (size 1.27 1.27))))
  (property "Footprint" "" (at 149.86 104.14 0) (effects (font (size 1.27 1.27)) (hide yes)))
  (property "Datasheet" "" (at 149.86 104.14 0) (effects (font (size 1.27 1.27)) (hide yes)))
  (property "Description" "" (at 149.86 104.14 0) (effects (font (size 1.27 1.27)) (hide yes)))
  (pin "1"))
 (symbol
  (lib_id "resistors_0603:R_330R_0603")
  (at 138.43 66.04 0)
  (unit 1)
  (exclude_from_sim no)
  (in_bom yes)
  (on_board yes)
  (dnp no)
  (fields_autoplaced yes)
  (property "Reference" "R101" (at 140.97 64.77 0) (effects (font (size 1.27 1.27)) (justify left)))
  (property "Value" "330R" (at 140.97 67.31 0) (effects (font (size 1.27 1.27)) (justify left)))
  (property "Footprint" "custom_kicad_lib_sk:R_0603_smalltext" (at 140.97 63.5 0) (effects (font (size 1.27 1.27)) (hide yes)))
  (property "Datasheet" "" (at 135.89 66.04 0) (effects (font (size 1.27 1.27)) (hide yes)))
  (property "Description" "" (at 138.43 66.04 0) (effects (font (size 1.27 1.27)) (hide yes)))
  (property "JLCPCB Part#" "C23138" (at 138.43 66.04 0) (effects (font (size 1.27 1.27)) (hide yes)))
  (pin "1")
  (pin "2"))
 (symbol
  (lib_id "Connector:Screw_Terminal_01x03")
  (at 199.39 60.96 90)
  (unit 1)
  (exclude_from_sim no)
  (in_bom yes)
  (on_board yes)
  (dnp no)
  (property "Reference" "J102" (at 199.39 58.42 90) (effects (font (size 1.27 1.27)) (justify right)))
  (property "Value" "Screw_Terminal_01x03" (at 204.47 62.23 90) (effects (font (size 1.27 1.27)) (justify right) (hide yes)))
  (property "Footprint" "Connector_Phoenix_MC:PhoenixContact_MCV_1,5_3-G-3.5_1x03_P3.50mm_Vertical" (at 199.39 60.96 0) (effects (font (size 1.27 1.27)) (hide yes)))
  (property "Datasheet" "~" (at 199.39 60.96 0) (effects (font (size 1.27 1.27)) (hide yes)))
  (property "Description" "" (at 199.39 60.96 0) (effects (font (size 1.27 1.27)) (hide yes)))
  (pin "1")
  (pin "2")
  (pin "3"))
 (symbol
  (lib_id "Connector:Screw_Terminal_01x02")
  (at 191.77 60.96 90)
  (unit 1)
  (exclude_from_sim no)
  (in_bom yes)
  (on_board yes)
  (dnp no)
  (property "Reference" "J101" (at 191.77 58.42 90) (effects (font (size 1.27 1.27)) (justify right)))
  (property "Value" "Screw_Terminal_01x02" (at 196.85 62.23 90) (effects (font (size 1.27 1.27)) (justify right) (hide yes)))
  (property "Footprint" "Connector_Phoenix_MC:PhoenixContact_MCV_1,5_2-G-3.5_1x02_P3.50mm_Vertical" (at 191.77 60.96 0) (effects (font (size 1.27 1.27)) (hide yes)))
  (property "Datasheet" "~" (at 191.77 60.96 0) (effects (font (size 1.27 1.27)) (hide yes)))
  (property "Description" "" (at 191.77 60.96 0) (effects (font (size 1.27 1.27)) (hide yes)))
  (pin "1")
  (pin "2"))
 (symbol
  (lib_id "power:GND")
  (at 128.27 59.69 0)
  (unit 1)
  (exclude_from_sim no)
  (in_bom yes)
  (on_board yes)
  (dnp no)
  (fields_autoplaced yes)
  (property "Reference" "#PWR0105" (at 128.27 66.04 0) (effects (font (size 1.27 1.27)) (hide yes)))
  (property "Value" "GND" (at 128.27 64.77 0) (effects (font (size 1.27 1.27))))
  (property "Footprint" "" (at 128.27 59.69 0) (effects (font (size 1.27 1.27)) (hide yes)))
  (property "Datasheet" "" (at 128.27 59.69 0) (effects (font (size 1.27 1.27)) (hide yes)))
  (property "Description" "" (at 128.27 59.69 0) (effects (font (size 1.27 1.27)) (hide yes)))
  (pin "1"))
 (symbol
  (lib_id "power:GND")
  (at 176.53 71.12 0)
  (unit 1)
  (exclude_from_sim no)
  (in_bom yes)
  (on_board yes)
  (dnp no)
  (property "Reference" "#PWR0107" (at 176.53 77.47 0) (effects (font (size 1.27 1.27)) (hide yes)))
  (property "Value" "GND" (at 176.53 76.2 0) (effects (font (size 1.27 1.27))))
  (property "Footprint" "" (at 176.53 71.12 0) (effects (font (size 1.27 1.27)) (hide yes)))
  (property "Datasheet" "" (at 176.53 71.12 0) (effects (font (size 1.27 1.27)) (hide yes)))
  (property "Description" "" (at 176.53 71.12 0) (effects (font (size 1.27 1.27)) (hide yes)))
  (pin "1"))
 (symbol
  (lib_id "Device:LED")
  (at 138.43 55.88 90)
  (unit 1)
  (exclude_from_sim no)
  (in_bom yes)
  (on_board yes)
  (dnp no)
  (property "Reference" "D101" (at 140.97 55.88 90) (effects (font (size 1.27 1.27)) (justify right)))
  (property "Value" "LED" (at 140.97 58.42 90) (effects (font (size 1.27 1.27)) (justify right)))
  (property "Footprint" "LED_THT:LED_D3.0mm" (at 138.43 55.88 0) (effects (font (size 1.27 1.27)) (hide yes)))
  (property "Datasheet" "~" (at 138.43 55.88 0) (effects (font (size 1.27 1.27)) (hide yes)))
  (property "Description" "" (at 138.43 55.88 0) (effects (font (size 1.27 1.27)) (hide yes)))
  (pin "1")
  (pin "2"))
 (symbol
  (lib_id "Switch:SW_DPDT_x2")
  (at 149.86 93.98 90)
  (unit 1)
  (exclude_from_sim no)
  (in_bom yes)
  (on_board yes)
  (dnp no)
  (fields_autoplaced yes)
  (property "Reference" "SW101" (at 153.67 92.71 90) (effects (font (size 1.27 1.27)) (justify right)))
  (property "Value" "SW_DPDT_x2" (at 153.67 95.25 90) (effects (font (size 1.27 1.27)) (justify right)))
  (property "Footprint" "custom_kicad_lib_sk:MTS_DPDT" (at 149.86 93.98 0) (effects (font (size 1.27 1.27)) (hide yes)))
  (property "Datasheet" "~" (at 149.86 93.98 0) (effects (font (size 1.27 1.27)) (hide yes)))
  (property "Description" "" (at 149.86 93.98 0) (effects (font (size 1.27 1.27)) (hide yes)))
  (pin "1")
  (pin "2")
  (pin "3")
  (pin "4")
  (pin "5")
  (pin "6"))
 (symbol
  (lib_id "resistors_0603:R_330R_0603")
  (at 161.29 66.04 0)
  (unit 1)
  (exclude_from_sim no)
  (in_bom yes)
  (on_board yes)
  (dnp no)
  (fields_autoplaced yes)
  (property "Reference" "R104" (at 163.83 64.77 0) (effects (font (size 1.27 1.27)) (justify left)))
  (property "Value" "330R" (at 163.83 67.31 0) (effects (font (size 1.27 1.27)) (justify left)))
  (property "Footprint" "custom_kicad_lib_sk:R_0603_smalltext" (at 163.83 63.5 0) (effects (font (size 1.27 1.27)) (hide yes)))
  (property "Datasheet" "" (at 158.75 66.04 0) (effects (font (size 1.27 1.27)) (hide yes)))
  (property "Description" "" (at 161.29 66.04 0) (effects (font (size 1.27 1.27)) (hide yes)))
  (property "JLCPCB Part#" "C23138" (at 161.29 66.04 0) (effects (font (size 1.27 1.27)) (hide yes)))
  (pin "1")
  (pin "2"))
 (symbol
  (lib_id "custom_kicad_lib_sk:NPN_TOR")
  (at 158.75 83.82 0)
  (unit 1)
  (exclude_from_sim no)
  (in_bom yes)
  (on_board yes)
  (dnp no)
  (property "Reference" "Q102" (at 163.83 82.55 0) (effects (font (size 1.27 1.27)) (justify left)))
  (property "Value" "NPN_TOR" (at 163.83 85.09 0) (effects (font (size 1.27 1.27)) (justify left)))
  (property "Footprint" "Package_TO_SOT_SMD:SOT-23" (at 163.83 85.725 0) (effects (font (size 1.27 1.27)
    (italic yes)) (justify left) (hide yes)))
  (property "Datasheet" "" (at 158.75 83.82 0) (effects (font (size 1.27 1.27)) (justify left) (hide yes)))
  (property "Description" "" (at 158.75 83.82 0) (effects (font (size 1.27 1.27)) (hide yes)))
  (property "JLCPCB Part#" "C2145" (at 158.75 83.82 0) (effects (font (size 1.27 1.27)) (hide yes)))
  (pin "1")
  (pin "2")
  (pin "3"))
 (sheet_instances
  (path ""
   (page "1"))))
